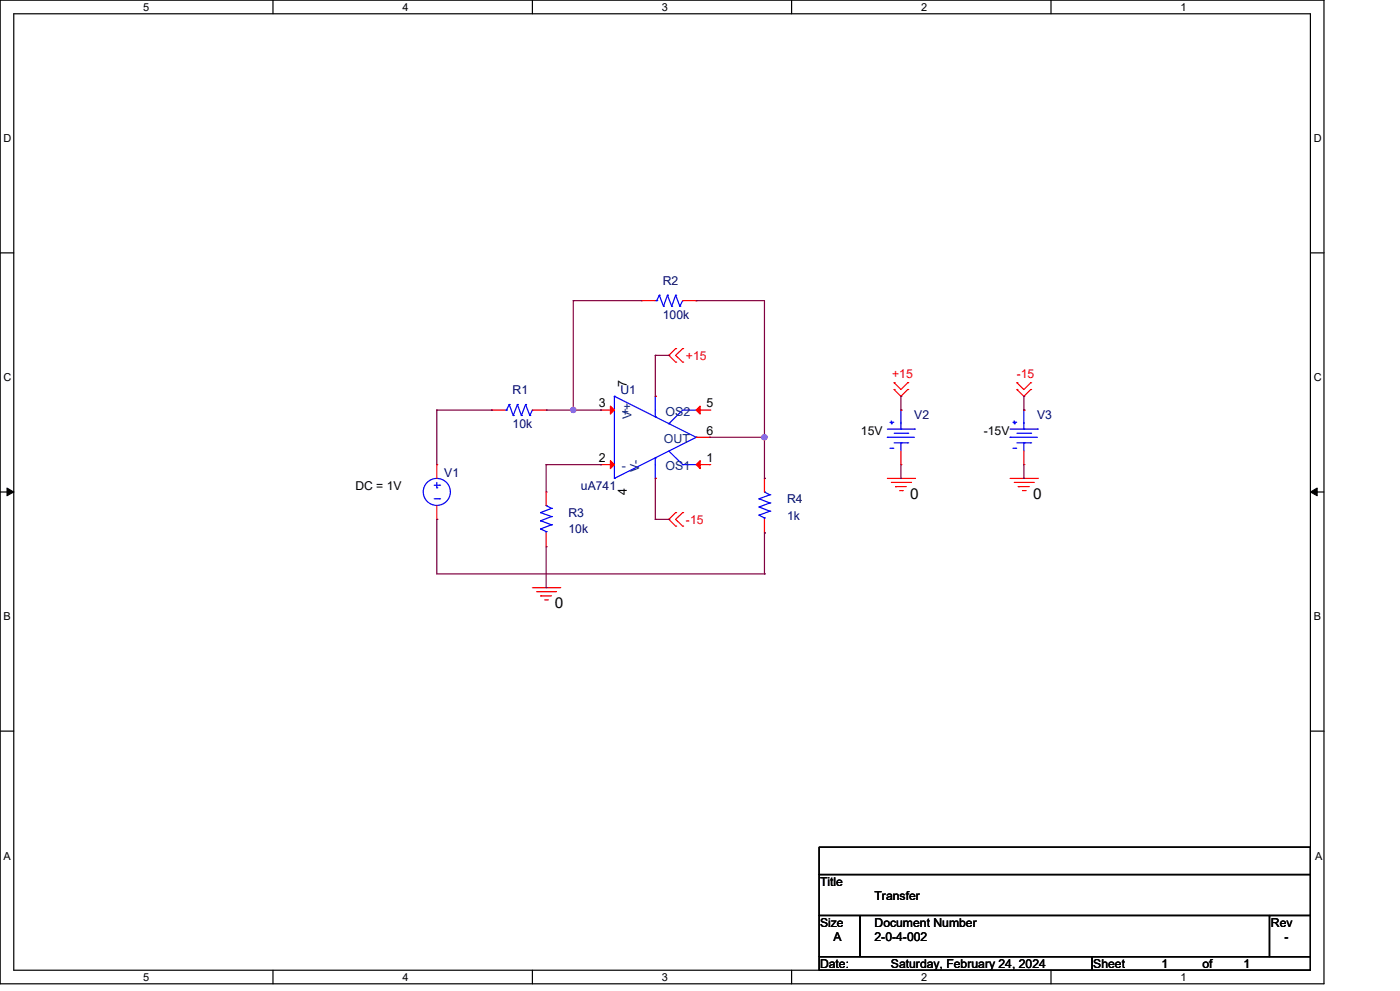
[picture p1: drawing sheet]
<svg xmlns="http://www.w3.org/2000/svg" width="297mm" height="210mm" viewBox="0 0 297 210" stroke-linecap="round" stroke-linejoin="round" font-family="sans-serif">
<g fill="none" stroke="#000" stroke-width=".25">
<path d="M0 0h280.6v208.4h-280.6zM2.9 2.9h274.8v202.6h-274.8zM57.8 0v2.9M112.8 0v2.9M167.8 0v2.9M222.7 0v2.9M0 53.6h2.9M277.7 53.6h2.9M0 104.2h2.9M277.7 104.2h2.9M0 154.9h2.9M277.7 154.9h2.9"/>
<path d="M173.6 179.4h104.1v5.8h-104.1zM173.6 185.2h104.1v8.7h-104.1zM173.6 193.9h8.7v8.7h-8.7zM182.3 193.9h86.7v8.7h-86.7zM269 193.9h8.7v8.7h-8.7zM57.8 205.5v2.9M112.8 205.5v2.9M167.8 205.5v2.9M173.6 202.6h57.8v2.9h-57.8zM222.7 205.5v2.9M231.4 202.6h46.3v2.9h-46.3z"/>
</g>
<path d="M1.5 103.4l1.4 .8-1.4 .8zM277.7 104.2l1.4-.8v1.6z" fill="#000" stroke="#000" stroke-width=".21"/>
<g fill="none" stroke="#f00" stroke-width=".25">
<path d="M136 63.7h.1M136 63.7h2.9M143.2 73.8h.1M143.2 76.7h.1M143.2 73.8l-1.5 1.5 1.5 1.4M144.7 76.7h.1M144.7 73.8h.1M144.7 73.8l-1.5 1.5 1.5 1.4M144.7 63.7h2.8M147.5 63.7h.1M92.6 98.4h.1M92.6 98.4v2.9"/>
<path d="M104.2 86.9h.1M104.2 86.9h2.8M112.8 86.9h2.9M115.7 86.9h.1M127.3 86.9h.1M127.3 98.4h.1M127.3 86.9h2.9M127.3 98.4h2.9M138.9 83.9h.1M147.5 86.9h2.9M147.5 98.4h2.9M147.5 92.6h2.9"/>
<path d="M150.4 92.6h.1M150.4 98.4h.1M150.4 86.9h.1M189.5 82.5h.1M189.5 81.1h.1M189.5 82.5l1.4 1.4 1.5-1.4M189.5 81.1l1.4 1.4 1.5-1.4M190.9 86.9h.1M190.9 98.4h.1M190.9 95.5v2.9M192.4 82.5h.1M192.4 81.1h.1"/>
<path d="M215.5 82.5h.1M215.5 81.1h.1M215.5 82.5l1.5 1.4 1.4-1.4M215.5 81.1l1.5 1.4 1.4-1.4M217 86.9h.1M217 98.4h.1M217 95.5v2.9M218.4 82.5h.1M218.4 81.1h.1M92.6 110h.1M92.6 107.1v2.9M115.7 104.2h.1"/>
<path d="M115.7 115.8h.1M115.7 104.2v2.9M115.7 112.9v2.9M138.9 101.3h.1M143.2 108.6h.1M143.2 111.4h.1M143.2 108.6l-1.5 1.4 1.5 1.4M144.7 111.4h.1M144.7 108.6h.1M144.7 108.6l-1.5 1.4 1.5 1.4M162 101.3h.1M162 112.9h.1"/>
<path d="M162 101.3v2.9M162 110v2.9M188.1 101.3h5.7M188.9 102.2h4.1M189.8 103.1h.1M189.8 103.1h2.3M190.6 103.9h.6M191.2 103.9h.1M193 102.2h.1M193.8 101.3h.1M214.1 101.3h5.8M214.9 102.2h4.1"/>
<path d="M215.8 103.1h.1M215.8 103.1h2.3M216.7 103.9h.5M217.2 103.9h.1M219 102.2h.1M219.9 101.3h.1M112.8 124.5h5.8M113.7 125.3h4M114.6 126.2h.1M114.6 126.2h2.3M115.4 127.1h.6M116 127.1h.1"/>
<path d="M117.7 125.3h.1M118.6 124.5h.1"/>
</g>
<g fill="none" stroke="#00f" stroke-width=".25">
<path d="M138.9 63.7h.3M139.2 63.7h.1M139.7 62.5h.1M139.7 62.5l-.5 1.2M139.7 62.5l.9 2.4M140.6 64.9h.1M141.5 62.5h.1M141.5 62.5l-.9 2.4M141.5 62.5l.8 2.4M142.3 64.9h.1M143.2 62.5h.1M143.2 62.5l-.9 2.4"/>
<path d="M143.2 62.5l.9 2.4M144.1 64.9h.1M144.7 63.7h.1M144.7 63.7l-.6 1.2M107 86.9h.3M107.3 86.9h.1M107.9 85.7h.1M107.9 85.7l-.6 1.2M107.9 85.7l.9 2.3M108.8 88h.1M109.7 85.7h.1M109.7 85.7l-.9 2.3"/>
<path d="M109.7 85.7l.8 2.3M110.5 88h.1M111.4 85.7h.1M111.4 85.7l-.9 2.3M111.4 85.7l.9 2.3M112.3 88h.1M112.8 86.9h.1M112.8 86.9l-.5 1.1M130.2 83.9h.1M130.2 83.9l17.3 8.7M130.2 83.9v17.4M138.9 97h.1"/>
<path d="M138.9 88.3h.1M138.9 83.9h.1M138.9 83.9v4.4M138.9 97v4.3M141.7 89.7h.1M141.7 95.5l3 2.9M144.7 98.4h.1M144.7 98.4h2.8M147.5 92.6h.1M147.5 86.9h.1M147.5 98.4h.1M147.5 92.6l-17.3 8.7"/>
<path d="M147.5 86.9h-2.8l-3 2.8M188.1 92.6h.1M188.1 92.6h5.7M188.1 90.9h5.7M188.6 89.4h.6M188.6 94.9h.6M188.9 89.7h.1M188.9 89.1v.6M189.2 89.4h.1M189.2 94.9h.1M189.5 91.8h2.9M189.5 93.8h2.9"/>
<path d="M190.9 90.9h.1M190.9 93.8h.1M190.9 86.9h.1M190.9 86.9v4M190.9 93.8v1.7M192.4 91.8h.1M192.4 93.8h.1M193.8 90.9h.1M214.1 92.6h.1M214.1 92.6h5.8M214.1 90.9h5.8M214.6 89.4h.6"/>
<path d="M214.6 94.9h.6M214.9 89.7h.1M214.9 89.1v.6M215.2 89.4h.1M215.2 94.9h.1M215.5 91.8h2.9M215.5 93.8h2.9M217 90.9h.1M217 93.8h.1M217 86.9h.1M217 86.9v4M217 93.8v1.7"/>
<path d="M218.4 91.8h.1M218.4 93.8h.1M219.9 90.9h.1M92 105.6h1.2M92 102.8h1.2M92.6 103.3h.1M92.6 102.2v1.1M93.2 105.6h.1M93.2 102.8h.1M114.6 112h.1M114.6 110.3h.1M114.6 108.6h.1"/>
<path d="M114.6 112l1.1 .6M114.6 110.3l2.3 .9M114.6 108.6l2.3 .8M115.7 107.1h.1M115.7 112.6h.1M115.7 107.1l1.2 .6M115.7 112.6v.3M116.9 111.2h.1M116.9 109.4h.1M116.9 107.7h.1M116.9 111.2l-2.3 .8M116.9 109.4l-2.3 .9"/>
<path d="M116.9 107.7l-2.3 .9M130.2 101.3h.1M138.9 101.3h.1M160.9 109.1h.1M160.9 107.4h.1M160.9 105.6h.1M160.9 109.1l1.1 .6M160.9 107.4l2.2 .9M160.9 105.6l2.2 .9M162 104.2h.1M162 109.7h.1M162 104.2l1.1 .6"/>
<path d="M162 109.7v.3M163.1 108.3h.1M163.1 106.5h.1M163.1 104.8h.1M163.1 108.3l-2.2 .8M163.1 106.5l-2.2 .9M163.1 104.8l-2.2 .8"/>
<circle cx="92.6" cy="104.2" r="2.87"/>
</g>
<g fill="#f00" stroke="#f00" stroke-width=".25">
<path d="M129.4 86l.8 .9-.8 .8z"/>
<path d="M129.4 97.6l.8 .8-.8 .9z"/>
<path d="M148.4 97.6v1.7l-.9-.9z"/>
<path d="M148.4 86v1.7l-.9-.8z"/>
</g>
<g fill="none" stroke="#800040" stroke-width=".25">
<path d="M121.5 63.7h.1M121.5 63.7h14.5M121.5 63.7v23.2M138.9 75.3h.1M138.9 75.3v8.6M138.9 75.3h2.8M141.7 75.3h.1M147.5 63.7h.1M147.5 63.7h14.5v37.6M92.6 86.9h.1M92.6 86.9v11.5M92.6 86.9h11.6"/>
<path d="M104.2 86.9h.1M115.7 98.4h.1M115.7 86.9h11.6M115.7 98.4v5.8M115.7 98.4h11.6M121.5 86.9h.1M127.3 98.4h.1M127.3 86.9h.1M150.4 92.6h11.6M162 92.6h.1M190.9 83.9h.1M190.9 83.9v3"/>
<path d="M190.9 98.4v2.9M217 83.9h.1M217 83.9v3M217 98.4v2.9M92.6 110h.1M92.6 110v11.6h69.4M115.7 115.8v8.7M138.9 110h.1M138.9 101.3v8.7M138.9 110h2.8M141.7 110h.1M162 101.3h.1"/>
<path d="M162 112.9h.1M162 112.9v8.7M190.9 101.3h.1M217 101.3h.1M115.7 124.5h.1M162 121.6h.1"/>
</g>
<g fill="#f0f" stroke="#f0f" stroke-width=".25">
<circle cx="121.5" cy="86.8" r=".55"/>
<circle cx="162" cy="92.6" r=".56"/>
</g>
<g font-size="3.2">
<text x="192.9" y="105.7">0</text>
<text x="218.9" y="105.7">0</text>
<text x="117.6" y="128.8">0</text>
</g>
<g font-size="2.6" fill="#000080">
<text x="140.5" y="60.3">R2</text>
<text x="140.5" y="67.5">100k</text>
<text x="108.6" y="83.4">R1</text>
<text x="131.5" y="83.4">U1</text>
<text x="193.8" y="88.6">V2</text>
<text x="219.8" y="88.6">V3</text>
<text x="108.6" y="90.7">10k</text>
<text x="94.1" y="101.1">V1</text>
<text x="123.1" y="103.7">uA741</text>
<text x="166.8" y="106.6">R4</text>
<text x="120.5" y="109.5">R3</text>
<text x="120.5" y="112.9">10k</text>
<text x="166.8" y="110.1">1k</text>
</g>
<g font-size="2.6" fill="#f00">
<text x="145.4" y="76.2">+15</text>
<text x="189.1" y="80">+15</text>
<text x="215.5" y="80">-15</text>
<text x="145.4" y="111">-15</text>
</g>
<g font-size="2.6">
<text x="132.8" y="82" transform="rotate(-90 132.8 82)">7</text>
<text x="126.9" y="86.3">3</text>
<text x="149.7" y="86.3">5</text>
<text x="149.7" y="92">6</text>
<text x="182.5" y="92.1">15V</text>
<text x="208.5" y="92.1">-15V</text>
<text x="126.9" y="97.8">2</text>
<text x="149.7" y="97.8">1</text>
<text x="75.3" y="103.7">DC = 1V</text>
<text x="132.8" y="104.9" transform="rotate(-90 132.8 104.9)">4</text>
<text x="173.8" y="187.7">Title</text>
<text x="185.3" y="190.6">Transfer</text>
<text x="173.8" y="196.3">Size</text>
<text x="185.3" y="196.3">Document Number</text>
<text x="269.3" y="196.3">Rev</text>
<text x="176.7" y="199.3">A</text>
<text x="185.3" y="199.3">2-0-4-002</text>
<text x="272.2" y="199.3">-</text>
<text x="173.8" y="205.1">Date:</text>
<text x="188.8" y="205.1">Saturday, February 24, 2024</text>
<text x="231.7" y="205.1">Sheet</text>
<text x="246.2" y="205.1">1</text>
<text x="254.8" y="205.1">of</text>
<text x="263.5" y="205.1">1</text>
</g>
<g font-size="2.6" fill="#004080">
<text x="131.8" y="88.1">+</text>
<text x="133.8" y="88.7" transform="rotate(-90 133.8 88.7)">V+</text>
<text x="141.1" y="88.1">OS2</text>
<text x="140.7" y="93.9">OUT</text>
<text x="131.8" y="99.7">-</text>
<text x="135.4" y="99.9" transform="rotate(-90 135.4 99.9)">V-</text>
<text x="141.1" y="99.7">OS1</text>
</g>
<g font-size="2.3">
<text x="30.4" y="2.2">5</text>
<text x="85.3" y="2.2">4</text>
<text x="140.3" y="2.2">3</text>
<text x="195.2" y="2.2">2</text>
<text x="250.2" y="2.2">1</text>
<text x=".8" y="30.1">D</text>
<text x="278.4" y="30.1">D</text>
<text x=".8" y="80.8">C</text>
<text x="278.4" y="80.8">C</text>
<text x=".8" y="131.4">B</text>
<text x="278.4" y="131.4">B</text>
<text x=".8" y="182.2">A</text>
<text x="278.7" y="182.2">A</text>
<text x="30.4" y="207.7">5</text>
<text x="85.3" y="207.7">4</text>
<text x="140.3" y="207.7">3</text>
<text x="195.2" y="207.7">2</text>
<text x="250.2" y="207.7">1</text>
</g>
</svg>
